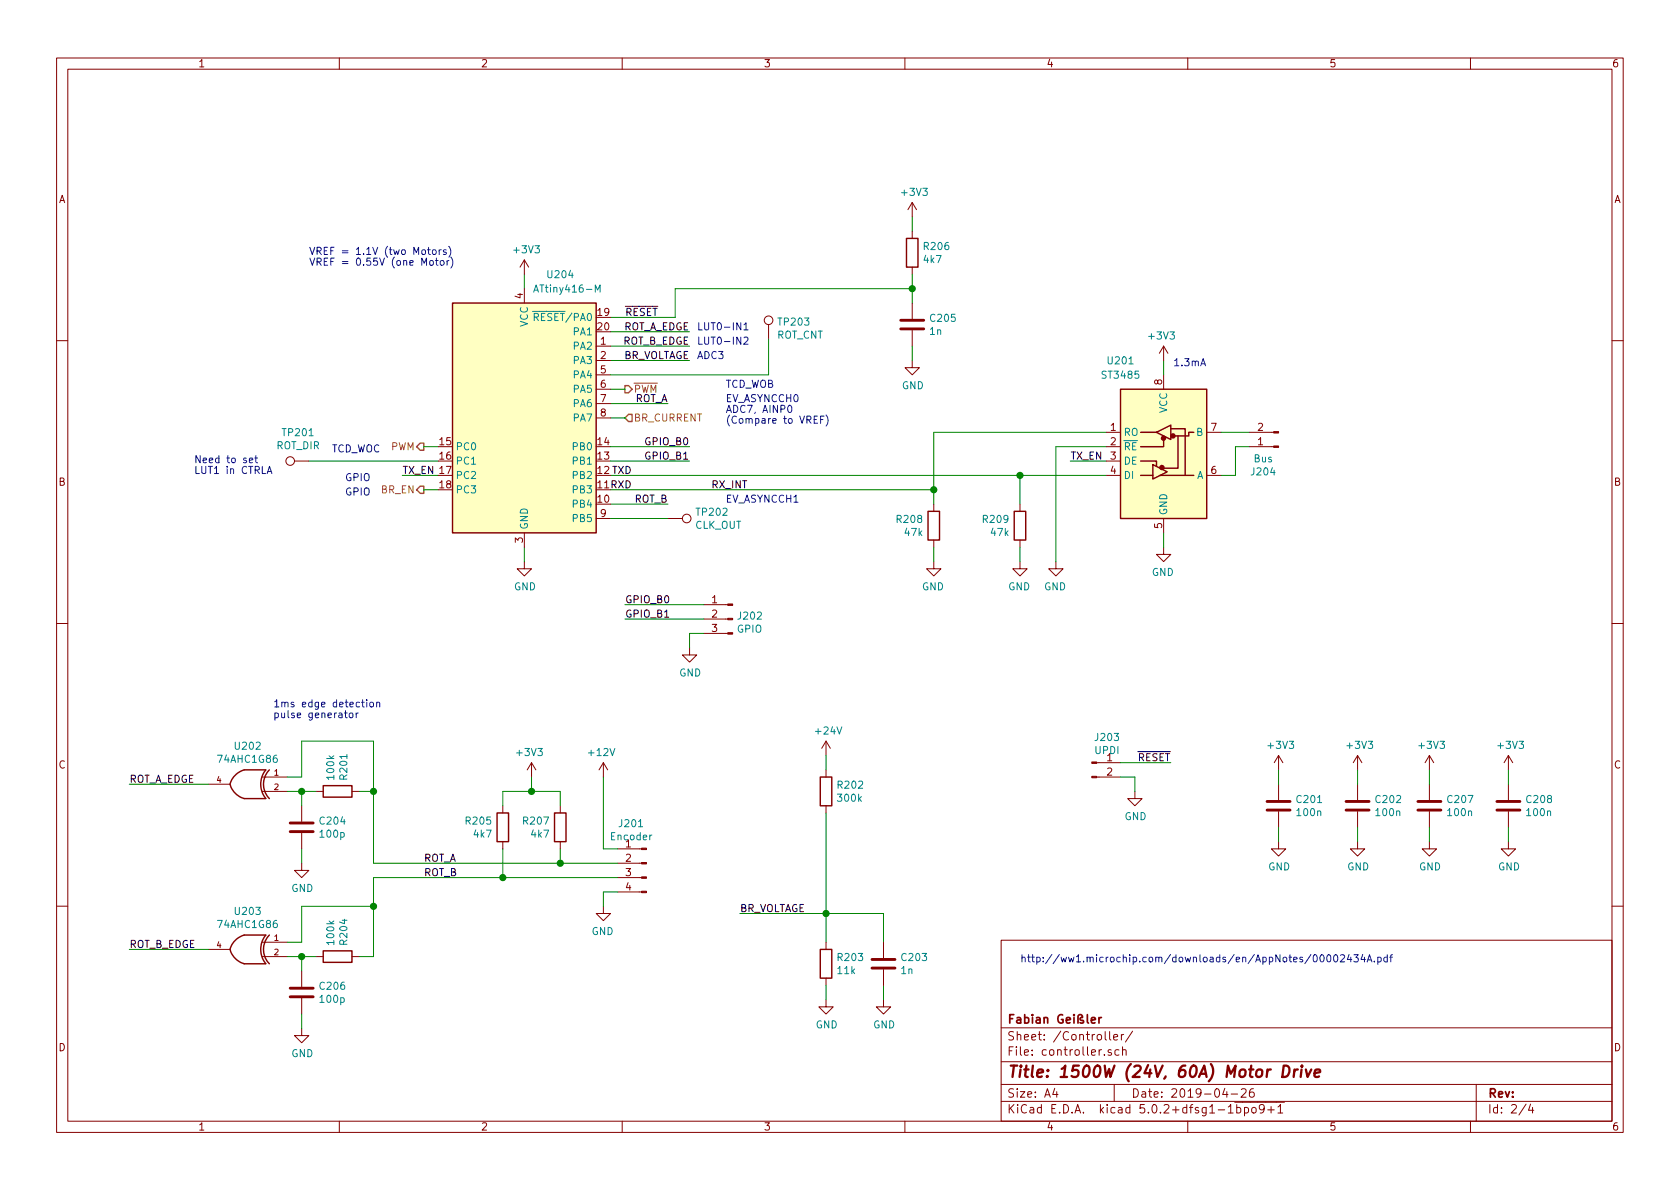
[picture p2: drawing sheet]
EESchema Schematic File Version 4
LIBS:motor-controller-cache
EELAYER 26 0
EELAYER END
$Descr A4 11693 8268
encoding utf-8
Sheet 2 4
Title "1500W (24V, 60A) Motor Drive"
Date "2019-04-26"
Rev ""
Comp "Fabian Geißler"
Comment1 ""
Comment2 ""
Comment3 ""
Comment4 ""
$EndDescr
$Comp
L Interface_UART:MAX485E U?
U 1 1
P 8100 3100
AR Path="/5CEE4F70" Ref="U?"  Part="1" 
AR Path="/5CEDC1EA/5CEE4F70" Ref="U201"  Part="1" 
F 0 "U201" H 7800 3700 50  0000 C CNN
F 1 "ST3485" H 7800 3600 50  0000 C CNN
F 2 "Package_SO:SOIC-8_3.9x4.9mm_P1.27mm" H 8100 2400 50  0001 C CNN
F 3 "https://www.st.com/content/ccc/resource/technical/document/datasheet/be/f4/e5/fd/b0/df/40/72/CD00003137.pdf/files/CD00003137.pdf/jcr:content/translations/en.CD00003137.pdf" H 8100 3150 50  0001 C CNN
	1    8100 3100
	1    0    0    -1  
$EndComp
Wire Wire Line
	7700 3000 6500 3000
Text Label 4400 3300 2    50   ~ 0
TXD
Text Label 4400 3400 2    50   ~ 0
RXD
Wire Wire Line
	7700 3100 7350 3100
Wire Wire Line
	2800 3300 3050 3300
Text Label 2800 3300 0    50   ~ 0
TX_EN
Wire Wire Line
	8700 3100 8600 3100
Wire Wire Line
	8600 3100 8600 3300
Wire Wire Line
	8600 3300 8500 3300
Wire Wire Line
	8700 3000 8500 3000
$Comp
L Device:R R?
U 1 1
P 6350 1750
AR Path="/5CEE4F8C" Ref="R?"  Part="1" 
AR Path="/5CEDC1EA/5CEE4F8C" Ref="R206"  Part="1" 
F 0 "R206" H 6420 1796 50  0000 L CNN
F 1 "4k7" H 6420 1705 50  0000 L CNN
F 2 "" V 6280 1750 50  0001 C CNN
F 3 "~" H 6350 1750 50  0001 C CNN
	1    6350 1750
	1    0    0    -1  
$EndComp
$Comp
L Device:C C?
U 1 1
P 6350 2250
AR Path="/5CEE4F94" Ref="C?"  Part="1" 
AR Path="/5CEDC1EA/5CEE4F94" Ref="C205"  Part="1" 
F 0 "C205" H 6465 2296 50  0000 L CNN
F 1 "1n" H 6465 2205 50  0000 L CNN
F 2 "" H 6388 2100 50  0001 C CNN
F 3 "~" H 6350 2250 50  0001 C CNN
	1    6350 2250
	1    0    0    -1  
$EndComp
Text Label 4350 2200 0    50   ~ 0
~RESET
Wire Wire Line
	8100 2500 8100 2600
Wire Wire Line
	3650 1900 3650 2000
Wire Wire Line
	6350 1500 6350 1600
$Comp
L power:GND #PWR?
U 1 1
P 7350 3900
AR Path="/5CEE4FA2" Ref="#PWR?"  Part="1" 
AR Path="/5CEDC1EA/5CEE4FA2" Ref="#PWR0205"  Part="1" 
F 0 "#PWR0205" H 7350 3650 50  0001 C CNN
F 1 "GND" H 7355 3727 50  0000 C CNN
F 2 "" H 7350 3900 50  0001 C CNN
F 3 "" H 7350 3900 50  0001 C CNN
	1    7350 3900
	-1   0    0    -1  
$EndComp
Wire Wire Line
	7350 3900 7350 3100
$Comp
L power:GND #PWR?
U 1 1
P 8100 3800
AR Path="/5CEE4FA9" Ref="#PWR?"  Part="1" 
AR Path="/5CEDC1EA/5CEE4FA9" Ref="#PWR0204"  Part="1" 
F 0 "#PWR0204" H 8100 3550 50  0001 C CNN
F 1 "GND" H 8105 3627 50  0000 C CNN
F 2 "" H 8100 3800 50  0001 C CNN
F 3 "" H 8100 3800 50  0001 C CNN
	1    8100 3800
	-1   0    0    -1  
$EndComp
Wire Wire Line
	8100 3800 8100 3700
$Comp
L power:GND #PWR?
U 1 1
P 3650 3900
AR Path="/5CEE4FB0" Ref="#PWR?"  Part="1" 
AR Path="/5CEDC1EA/5CEE4FB0" Ref="#PWR0211"  Part="1" 
F 0 "#PWR0211" H 3650 3650 50  0001 C CNN
F 1 "GND" H 3655 3727 50  0000 C CNN
F 2 "" H 3650 3900 50  0001 C CNN
F 3 "" H 3650 3900 50  0001 C CNN
	1    3650 3900
	1    0    0    -1  
$EndComp
Wire Wire Line
	3650 3900 3650 3800
$Comp
L power:GND #PWR?
U 1 1
P 6350 2500
AR Path="/5CEE4FB7" Ref="#PWR?"  Part="1" 
AR Path="/5CEDC1EA/5CEE4FB7" Ref="#PWR0219"  Part="1" 
F 0 "#PWR0219" H 6350 2250 50  0001 C CNN
F 1 "GND" H 6355 2327 50  0000 C CNN
F 2 "" H 6350 2500 50  0001 C CNN
F 3 "" H 6350 2500 50  0001 C CNN
	1    6350 2500
	1    0    0    -1  
$EndComp
Wire Wire Line
	6350 2500 6350 2400
Text Notes 8400 2550 2    50   ~ 0
1.3mA
$Comp
L power:+3V3 #PWR?
U 1 1
P 3650 1900
AR Path="/5CEE4FC8" Ref="#PWR?"  Part="1" 
AR Path="/5CEDC1EA/5CEE4FC8" Ref="#PWR0210"  Part="1" 
F 0 "#PWR0210" H 3650 1750 50  0001 C CNN
F 1 "+3V3" H 3665 2073 50  0000 C CNN
F 2 "" H 3650 1900 50  0001 C CNN
F 3 "" H 3650 1900 50  0001 C CNN
	1    3650 1900
	1    0    0    -1  
$EndComp
$Comp
L power:+3V3 #PWR?
U 1 1
P 8100 2500
AR Path="/5CEE4FCE" Ref="#PWR?"  Part="1" 
AR Path="/5CEDC1EA/5CEE4FCE" Ref="#PWR0203"  Part="1" 
F 0 "#PWR0203" H 8100 2350 50  0001 C CNN
F 1 "+3V3" H 8115 2673 50  0000 C CNN
F 2 "" H 8100 2500 50  0001 C CNN
F 3 "" H 8100 2500 50  0001 C CNN
	1    8100 2500
	-1   0    0    -1  
$EndComp
$Comp
L power:+3V3 #PWR?
U 1 1
P 6350 1500
AR Path="/5CEE4FD4" Ref="#PWR?"  Part="1" 
AR Path="/5CEDC1EA/5CEE4FD4" Ref="#PWR0218"  Part="1" 
F 0 "#PWR0218" H 6350 1350 50  0001 C CNN
F 1 "+3V3" H 6365 1673 50  0000 C CNN
F 2 "" H 6350 1500 50  0001 C CNN
F 3 "" H 6350 1500 50  0001 C CNN
	1    6350 1500
	1    0    0    -1  
$EndComp
$Comp
L power:+24V #PWR?
U 1 1
P 5750 5250
AR Path="/5CEE5011" Ref="#PWR?"  Part="1" 
AR Path="/5CEDC1EA/5CEE5011" Ref="#PWR0212"  Part="1" 
F 0 "#PWR0212" H 5750 5100 50  0001 C CNN
F 1 "+24V" H 5765 5423 50  0000 C CNN
F 2 "" H 5750 5250 50  0001 C CNN
F 3 "" H 5750 5250 50  0001 C CNN
	1    5750 5250
	1    0    0    -1  
$EndComp
$Comp
L Device:R R?
U 1 1
P 5750 5500
AR Path="/5CEE5017" Ref="R?"  Part="1" 
AR Path="/5CEDC1EA/5CEE5017" Ref="R202"  Part="1" 
F 0 "R202" H 5820 5546 50  0000 L CNN
F 1 "300k" H 5820 5455 50  0000 L CNN
F 2 "" V 5680 5500 50  0001 C CNN
F 3 "~" H 5750 5500 50  0001 C CNN
	1    5750 5500
	1    0    0    -1  
$EndComp
$Comp
L Device:R R?
U 1 1
P 5750 6700
AR Path="/5CEE501E" Ref="R?"  Part="1" 
AR Path="/5CEDC1EA/5CEE501E" Ref="R203"  Part="1" 
F 0 "R203" H 5820 6746 50  0000 L CNN
F 1 "11k" H 5820 6655 50  0000 L CNN
F 2 "" V 5680 6700 50  0001 C CNN
F 3 "~" H 5750 6700 50  0001 C CNN
	1    5750 6700
	1    0    0    -1  
$EndComp
$Comp
L power:GND #PWR?
U 1 1
P 5750 6950
AR Path="/5CEE5025" Ref="#PWR?"  Part="1" 
AR Path="/5CEDC1EA/5CEE5025" Ref="#PWR0213"  Part="1" 
F 0 "#PWR0213" H 5750 6700 50  0001 C CNN
F 1 "GND" H 5755 6777 50  0000 C CNN
F 2 "" H 5750 6950 50  0001 C CNN
F 3 "" H 5750 6950 50  0001 C CNN
	1    5750 6950
	1    0    0    -1  
$EndComp
Wire Wire Line
	5750 6950 5750 6850
Wire Wire Line
	5750 6550 5750 6350
Connection ~ 5750 6350
Wire Wire Line
	6150 6350 5750 6350
Wire Wire Line
	6150 6550 6150 6350
$Comp
L power:GND #PWR?
U 1 1
P 6150 6950
AR Path="/5CEE5030" Ref="#PWR?"  Part="1" 
AR Path="/5CEDC1EA/5CEE5030" Ref="#PWR0214"  Part="1" 
F 0 "#PWR0214" H 6150 6700 50  0001 C CNN
F 1 "GND" H 6155 6777 50  0000 C CNN
F 2 "" H 6150 6950 50  0001 C CNN
F 3 "" H 6150 6950 50  0001 C CNN
	1    6150 6950
	1    0    0    -1  
$EndComp
Wire Wire Line
	6150 6950 6150 6850
$Comp
L Device:C C?
U 1 1
P 6150 6700
AR Path="/5CEE5037" Ref="C?"  Part="1" 
AR Path="/5CEDC1EA/5CEE5037" Ref="C203"  Part="1" 
F 0 "C203" H 6265 6746 50  0000 L CNN
F 1 "1n" H 6265 6655 50  0000 L CNN
F 2 "" H 6188 6550 50  0001 C CNN
F 3 "~" H 6150 6700 50  0001 C CNN
	1    6150 6700
	1    0    0    -1  
$EndComp
Wire Wire Line
	5750 5650 5750 6350
Wire Wire Line
	5150 6350 5750 6350
Wire Wire Line
	7450 3200 7700 3200
Text Label 7450 3200 0    50   ~ 0
TX_EN
Wire Wire Line
	5750 5350 5750 5250
Text Label 5150 6350 0    50   ~ 0
BR_VOLTAGE
Wire Wire Line
	6500 3000 6500 3400
Text Label 4950 3400 0    50   ~ 0
RX_INT
Text Notes 5050 2700 0    50   ~ 0
TCD_WOB
Text Notes 2400 3350 0    50   ~ 0
GPIO
Text HLabel 2950 3100 0    50   Output ~ 0
PWM
Text HLabel 4350 2700 2    50   Output ~ 0
~PWM
Wire Wire Line
	4350 2700 4250 2700
Wire Wire Line
	2950 3100 3050 3100
Text HLabel 2950 3400 0    50   Output ~ 0
BR_EN
Wire Wire Line
	2950 3400 3050 3400
Text HLabel 4350 2900 2    50   Input ~ 0
BR_CURRENT
$Comp
L Device:C C?
U 1 1
P 8900 5600
AR Path="/5CEEA834" Ref="C?"  Part="1" 
AR Path="/5CEDC1EA/5CEEA834" Ref="C201"  Part="1" 
F 0 "C201" H 9015 5646 50  0000 L CNN
F 1 "100n" H 9015 5555 50  0000 L CNN
F 2 "" H 8938 5450 50  0001 C CNN
F 3 "~" H 8900 5600 50  0001 C CNN
	1    8900 5600
	1    0    0    -1  
$EndComp
$Comp
L power:+3V3 #PWR?
U 1 1
P 8900 5350
AR Path="/5CEEA9B6" Ref="#PWR?"  Part="1" 
AR Path="/5CEDC1EA/5CEEA9B6" Ref="#PWR0206"  Part="1" 
F 0 "#PWR0206" H 8900 5200 50  0001 C CNN
F 1 "+3V3" H 8915 5523 50  0000 C CNN
F 2 "" H 8900 5350 50  0001 C CNN
F 3 "" H 8900 5350 50  0001 C CNN
	1    8900 5350
	1    0    0    -1  
$EndComp
Wire Wire Line
	8900 5450 8900 5350
$Comp
L power:GND #PWR?
U 1 1
P 8900 5850
AR Path="/5CEEB4C2" Ref="#PWR?"  Part="1" 
AR Path="/5CEDC1EA/5CEEB4C2" Ref="#PWR0207"  Part="1" 
F 0 "#PWR0207" H 8900 5600 50  0001 C CNN
F 1 "GND" H 8905 5677 50  0000 C CNN
F 2 "" H 8900 5850 50  0001 C CNN
F 3 "" H 8900 5850 50  0001 C CNN
	1    8900 5850
	1    0    0    -1  
$EndComp
Wire Wire Line
	8900 5850 8900 5750
$Comp
L Device:C C?
U 1 1
P 9450 5600
AR Path="/5CEECC25" Ref="C?"  Part="1" 
AR Path="/5CEDC1EA/5CEECC25" Ref="C202"  Part="1" 
F 0 "C202" H 9565 5646 50  0000 L CNN
F 1 "100n" H 9565 5555 50  0000 L CNN
F 2 "" H 9488 5450 50  0001 C CNN
F 3 "~" H 9450 5600 50  0001 C CNN
	1    9450 5600
	1    0    0    -1  
$EndComp
$Comp
L power:+3V3 #PWR?
U 1 1
P 9450 5350
AR Path="/5CEECC2C" Ref="#PWR?"  Part="1" 
AR Path="/5CEDC1EA/5CEECC2C" Ref="#PWR0208"  Part="1" 
F 0 "#PWR0208" H 9450 5200 50  0001 C CNN
F 1 "+3V3" H 9465 5523 50  0000 C CNN
F 2 "" H 9450 5350 50  0001 C CNN
F 3 "" H 9450 5350 50  0001 C CNN
	1    9450 5350
	1    0    0    -1  
$EndComp
Wire Wire Line
	9450 5450 9450 5350
$Comp
L power:GND #PWR?
U 1 1
P 9450 5850
AR Path="/5CEECC33" Ref="#PWR?"  Part="1" 
AR Path="/5CEDC1EA/5CEECC33" Ref="#PWR0209"  Part="1" 
F 0 "#PWR0209" H 9450 5600 50  0001 C CNN
F 1 "GND" H 9455 5677 50  0000 C CNN
F 2 "" H 9450 5850 50  0001 C CNN
F 3 "" H 9450 5850 50  0001 C CNN
	1    9450 5850
	1    0    0    -1  
$EndComp
Wire Wire Line
	9450 5850 9450 5750
$Comp
L Device:R R?
U 1 1
P 6500 3650
AR Path="/5CC63A99" Ref="R?"  Part="1" 
AR Path="/5CEDC1EA/5CC63A99" Ref="R208"  Part="1" 
F 0 "R208" H 6570 3696 50  0000 L CNN
F 1 "47k" H 6570 3605 50  0000 L CNN
F 2 "" V 6430 3650 50  0001 C CNN
F 3 "~" H 6500 3650 50  0001 C CNN
	1    6500 3650
	-1   0    0    -1  
$EndComp
$Comp
L Device:R R?
U 1 1
P 7100 3650
AR Path="/5CC63B41" Ref="R?"  Part="1" 
AR Path="/5CEDC1EA/5CC63B41" Ref="R209"  Part="1" 
F 0 "R209" H 7170 3696 50  0000 L CNN
F 1 "47k" H 7170 3605 50  0000 L CNN
F 2 "" V 7030 3650 50  0001 C CNN
F 3 "~" H 7100 3650 50  0001 C CNN
	1    7100 3650
	-1   0    0    -1  
$EndComp
Wire Wire Line
	7100 3500 7100 3300
$Comp
L power:GND #PWR?
U 1 1
P 7100 3900
AR Path="/5CC67063" Ref="#PWR?"  Part="1" 
AR Path="/5CEDC1EA/5CC67063" Ref="#PWR0222"  Part="1" 
F 0 "#PWR0222" H 7100 3650 50  0001 C CNN
F 1 "GND" H 7105 3727 50  0000 C CNN
F 2 "" H 7100 3900 50  0001 C CNN
F 3 "" H 7100 3900 50  0001 C CNN
	1    7100 3900
	-1   0    0    -1  
$EndComp
$Comp
L power:GND #PWR?
U 1 1
P 6500 3900
AR Path="/5CC6708E" Ref="#PWR?"  Part="1" 
AR Path="/5CEDC1EA/5CC6708E" Ref="#PWR0221"  Part="1" 
F 0 "#PWR0221" H 6500 3650 50  0001 C CNN
F 1 "GND" H 6505 3727 50  0000 C CNN
F 2 "" H 6500 3900 50  0001 C CNN
F 3 "" H 6500 3900 50  0001 C CNN
	1    6500 3900
	-1   0    0    -1  
$EndComp
Wire Wire Line
	6500 3800 6500 3900
Wire Wire Line
	7100 3900 7100 3800
Connection ~ 6500 3400
Wire Wire Line
	6500 3400 4250 3400
Connection ~ 7100 3300
Wire Wire Line
	7100 3300 4250 3300
Wire Wire Line
	7700 3300 7100 3300
Text Label 4800 2500 2    50   ~ 0
BR_VOLTAGE
Wire Wire Line
	4800 2500 4250 2500
Wire Wire Line
	4350 2900 4250 2900
Text Notes 4850 2500 0    50   ~ 0
ADC3
Text Notes 5050 2950 0    50   ~ 0
ADC7, AINP0 \n(Compare to VREF)
Text Notes 2150 1850 0    50   ~ 0
VREF = 1.1V (two Motors)\nVREF = 0.55V (one Motor)
Text Notes 2650 3150 2    50   ~ 0
TCD_WOC
$Comp
L Connector:Conn_01x02_Male J203
U 1 1
P 7600 5300
F 0 "J203" H 7706 5478 50  0000 C CNN
F 1 "UPDI" H 7706 5387 50  0000 C CNN
F 2 "" H 7600 5300 50  0001 C CNN
F 3 "~" H 7600 5300 50  0001 C CNN
	1    7600 5300
	1    0    0    -1  
$EndComp
$Comp
L power:GND #PWR?
U 1 1
P 7900 5500
AR Path="/5CD52626" Ref="#PWR?"  Part="1" 
AR Path="/5CEDC1EA/5CD52626" Ref="#PWR0223"  Part="1" 
F 0 "#PWR0223" H 7900 5250 50  0001 C CNN
F 1 "GND" H 7905 5327 50  0000 C CNN
F 2 "" H 7900 5500 50  0001 C CNN
F 3 "" H 7900 5500 50  0001 C CNN
	1    7900 5500
	1    0    0    -1  
$EndComp
Wire Wire Line
	7900 5500 7900 5400
Wire Wire Line
	7900 5400 7800 5400
Text Label 8150 5300 2    50   ~ 0
~RESET
Wire Wire Line
	8150 5300 7800 5300
Text Notes 2400 3450 0    50   ~ 0
GPIO
$Comp
L Connector:Conn_01x02_Male J?
U 1 1
P 8900 3100
AR Path="/5CD76604" Ref="J?"  Part="1" 
AR Path="/5CEDC1EA/5CD76604" Ref="J204"  Part="1" 
F 0 "J204" H 9006 3278 50  0000 C CNN
F 1 "Bus" H 9006 3187 50  0000 C CNN
F 2 "" H 8900 3100 50  0001 C CNN
F 3 "~" H 8900 3100 50  0001 C CNN
	1    8900 3100
	-1   0    0    1   
$EndComp
Wire Wire Line
	4700 2200 4700 2000
Wire Wire Line
	4700 2200 4250 2200
Wire Wire Line
	6350 1900 6350 2000
Wire Wire Line
	4700 2000 6350 2000
Connection ~ 6350 2000
Wire Wire Line
	6350 2000 6350 2100
$Comp
L Connector:Conn_01x04_Male J201
U 1 1
P 4500 6000
F 0 "J201" H 4606 6278 50  0000 C CNN
F 1 "Encoder" H 4606 6187 50  0000 C CNN
F 2 "" H 4500 6000 50  0001 C CNN
F 3 "~" H 4500 6000 50  0001 C CNN
	1    4500 6000
	-1   0    0    -1  
$EndComp
Wire Wire Line
	4300 5900 4200 5900
Wire Wire Line
	4200 5900 4200 5400
Wire Wire Line
	4300 6000 3900 6000
Wire Wire Line
	3900 6000 3900 5900
$Comp
L power:GND #PWR?
U 1 1
P 4200 6300
AR Path="/5CDB69FA" Ref="#PWR?"  Part="1" 
AR Path="/5CEDC1EA/5CDB69FA" Ref="#PWR0217"  Part="1" 
F 0 "#PWR0217" H 4200 6050 50  0001 C CNN
F 1 "GND" H 4205 6127 50  0000 C CNN
F 2 "" H 4200 6300 50  0001 C CNN
F 3 "" H 4200 6300 50  0001 C CNN
	1    4200 6300
	-1   0    0    -1  
$EndComp
Wire Wire Line
	4200 6300 4200 6200
Wire Wire Line
	4200 6200 4300 6200
Connection ~ 3900 6000
Wire Wire Line
	3500 6100 4300 6100
$Comp
L power:+12V #PWR0216
U 1 1
P 4200 5400
F 0 "#PWR0216" H 4200 5250 50  0001 C CNN
F 1 "+12V" H 4215 5573 50  0000 C CNN
F 2 "" H 4200 5400 50  0001 C CNN
F 3 "" H 4200 5400 50  0001 C CNN
	1    4200 5400
	-1   0    0    -1  
$EndComp
$Comp
L Device:R R?
U 1 1
P 3900 5750
AR Path="/5CDBB9DB" Ref="R?"  Part="1" 
AR Path="/5CEDC1EA/5CDBB9DB" Ref="R207"  Part="1" 
F 0 "R207" H 3970 5796 50  0000 L CNN
F 1 "4k7" H 3970 5705 50  0000 L CNN
F 2 "" V 3830 5750 50  0001 C CNN
F 3 "~" H 3900 5750 50  0001 C CNN
	1    3900 5750
	-1   0    0    -1  
$EndComp
$Comp
L Device:R R?
U 1 1
P 3500 5750
AR Path="/5CDBB9E2" Ref="R?"  Part="1" 
AR Path="/5CEDC1EA/5CDBB9E2" Ref="R205"  Part="1" 
F 0 "R205" H 3570 5796 50  0000 L CNN
F 1 "4k7" H 3570 5705 50  0000 L CNN
F 2 "" V 3430 5750 50  0001 C CNN
F 3 "~" H 3500 5750 50  0001 C CNN
	1    3500 5750
	-1   0    0    -1  
$EndComp
$Comp
L power:+3V3 #PWR?
U 1 1
P 3700 5400
AR Path="/5CDBB9E9" Ref="#PWR?"  Part="1" 
AR Path="/5CEDC1EA/5CDBB9E9" Ref="#PWR0215"  Part="1" 
F 0 "#PWR0215" H 3700 5250 50  0001 C CNN
F 1 "+3V3" H 3715 5573 50  0000 C CNN
F 2 "" H 3700 5400 50  0001 C CNN
F 3 "" H 3700 5400 50  0001 C CNN
	1    3700 5400
	-1   0    0    -1  
$EndComp
Wire Wire Line
	3700 5500 3900 5500
Wire Wire Line
	3900 5500 3900 5600
Wire Wire Line
	3700 5400 3700 5500
Wire Wire Line
	3700 5500 3500 5500
Wire Wire Line
	3500 5500 3500 5600
Connection ~ 3700 5500
Wire Wire Line
	3500 5900 3500 6100
Connection ~ 3500 6100
Wire Wire Line
	4250 2300 4800 2300
Text Label 4650 3500 2    50   ~ 0
ROT_B
Wire Wire Line
	4250 3500 4650 3500
Text Label 900  5450 0    50   ~ 0
ROT_A_EDGE
Text Label 2950 6100 0    50   ~ 0
ROT_B
Text Notes 5050 3500 0    50   ~ 0
EV_ASYNCCH1
$Comp
L 74xGxx:74AHC1G86 U202
U 1 1
P 1700 5450
F 0 "U202" H 1675 5717 50  0000 C CNN
F 1 "74AHC1G86" H 1675 5626 50  0000 C CNN
F 2 "" H 1700 5450 50  0001 C CNN
F 3 "http://www.ti.com/lit/sg/scyt129e/scyt129e.pdf" H 1700 5450 50  0001 C CNN
	1    1700 5450
	-1   0    0    -1  
$EndComp
$Comp
L Device:R R?
U 1 1
P 2350 5500
AR Path="/5CDC9CCA" Ref="R?"  Part="1" 
AR Path="/5CEDC1EA/5CDC9CCA" Ref="R201"  Part="1" 
F 0 "R201" H 2420 5546 50  0000 L CNN
F 1 "100k" H 2420 5455 50  0000 L CNN
F 2 "" V 2280 5500 50  0001 C CNN
F 3 "~" H 2350 5500 50  0001 C CNN
	1    2350 5500
	0    1    -1   0   
$EndComp
$Comp
L Device:C C?
U 1 1
P 2100 5750
AR Path="/5CDC9DBE" Ref="C?"  Part="1" 
AR Path="/5CEDC1EA/5CDC9DBE" Ref="C204"  Part="1" 
F 0 "C204" H 2215 5796 50  0000 L CNN
F 1 "100p" H 2215 5705 50  0000 L CNN
F 2 "" H 2138 5600 50  0001 C CNN
F 3 "~" H 2100 5750 50  0001 C CNN
	1    2100 5750
	1    0    0    -1  
$EndComp
Wire Wire Line
	2500 5500 2600 5500
Wire Wire Line
	2100 5600 2100 5500
Wire Wire Line
	2100 5500 2200 5500
$Comp
L power:GND #PWR?
U 1 1
P 2100 6000
AR Path="/5CDCCD41" Ref="#PWR?"  Part="1" 
AR Path="/5CEDC1EA/5CDCCD41" Ref="#PWR0201"  Part="1" 
F 0 "#PWR0201" H 2100 5750 50  0001 C CNN
F 1 "GND" H 2105 5827 50  0000 C CNN
F 2 "" H 2100 6000 50  0001 C CNN
F 3 "" H 2100 6000 50  0001 C CNN
	1    2100 6000
	1    0    0    -1  
$EndComp
Wire Wire Line
	2100 6000 2100 5900
Wire Wire Line
	2000 5500 2100 5500
Connection ~ 2100 5500
Wire Wire Line
	2000 5400 2100 5400
Wire Wire Line
	2100 5400 2100 5150
Wire Wire Line
	2100 5150 2600 5150
Wire Wire Line
	2600 5150 2600 5500
Connection ~ 2600 5500
Wire Wire Line
	900  5450 1450 5450
Text Label 2950 6000 0    50   ~ 0
ROT_A
Text Label 900  6600 0    50   ~ 0
ROT_B_EDGE
$Comp
L 74xGxx:74AHC1G86 U203
U 1 1
P 1700 6600
F 0 "U203" H 1675 6867 50  0000 C CNN
F 1 "74AHC1G86" H 1675 6776 50  0000 C CNN
F 2 "" H 1700 6600 50  0001 C CNN
F 3 "http://www.ti.com/lit/sg/scyt129e/scyt129e.pdf" H 1700 6600 50  0001 C CNN
	1    1700 6600
	-1   0    0    -1  
$EndComp
$Comp
L Device:R R?
U 1 1
P 2350 6650
AR Path="/5CDD3B70" Ref="R?"  Part="1" 
AR Path="/5CEDC1EA/5CDD3B70" Ref="R204"  Part="1" 
F 0 "R204" H 2420 6696 50  0000 L CNN
F 1 "100k" H 2420 6605 50  0000 L CNN
F 2 "" V 2280 6650 50  0001 C CNN
F 3 "~" H 2350 6650 50  0001 C CNN
	1    2350 6650
	0    1    -1   0   
$EndComp
$Comp
L Device:C C?
U 1 1
P 2100 6900
AR Path="/5CDD3B77" Ref="C?"  Part="1" 
AR Path="/5CEDC1EA/5CDD3B77" Ref="C206"  Part="1" 
F 0 "C206" H 2215 6946 50  0000 L CNN
F 1 "100p" H 2215 6855 50  0000 L CNN
F 2 "" H 2138 6750 50  0001 C CNN
F 3 "~" H 2100 6900 50  0001 C CNN
	1    2100 6900
	1    0    0    -1  
$EndComp
Wire Wire Line
	2500 6650 2600 6650
Wire Wire Line
	2100 6750 2100 6650
Wire Wire Line
	2100 6650 2200 6650
$Comp
L power:GND #PWR?
U 1 1
P 2100 7150
AR Path="/5CDD3B81" Ref="#PWR?"  Part="1" 
AR Path="/5CEDC1EA/5CDD3B81" Ref="#PWR0202"  Part="1" 
F 0 "#PWR0202" H 2100 6900 50  0001 C CNN
F 1 "GND" H 2105 6977 50  0000 C CNN
F 2 "" H 2100 7150 50  0001 C CNN
F 3 "" H 2100 7150 50  0001 C CNN
	1    2100 7150
	1    0    0    -1  
$EndComp
Wire Wire Line
	2100 7150 2100 7050
Wire Wire Line
	2000 6650 2100 6650
Connection ~ 2100 6650
Wire Wire Line
	2000 6550 2100 6550
Wire Wire Line
	2100 6550 2100 6300
Wire Wire Line
	2100 6300 2600 6300
Wire Wire Line
	2600 6300 2600 6650
Wire Wire Line
	900  6600 1450 6600
Wire Wire Line
	2600 6300 2600 6100
Wire Wire Line
	2600 6100 3500 6100
Connection ~ 2600 6300
Wire Wire Line
	2600 5500 2600 6000
Wire Wire Line
	2600 6000 3900 6000
Text Label 4800 2300 2    50   ~ 0
ROT_A_EDGE
Text Label 4800 2400 2    50   ~ 0
ROT_B_EDGE
Wire Wire Line
	4800 2400 4250 2400
Text Label 4650 2800 2    50   ~ 0
ROT_A
Wire Wire Line
	4250 2800 4650 2800
Text Notes 5050 2800 0    50   ~ 0
EV_ASYNCCH0
$Comp
L MCU_Microchip_ATtiny:ATtiny416-M U204
U 1 1
P 3650 2900
F 0 "U204" H 3900 3900 50  0000 C CNN
F 1 "ATtiny416-M" H 3950 3800 50  0000 C CNN
F 2 "Package_DFN_QFN:VQFN-20-1EP_3x3mm_P0.4mm_EP1.7x1.7mm" H 3650 2900 50  0001 C CIN
F 3 "http://ww1.microchip.com/downloads/en/DeviceDoc/40001913A.pdf" H 3650 2900 50  0001 C CNN
	1    3650 2900
	1    0    0    -1  
$EndComp
$Comp
L Connector:TestPoint TP203
U 1 1
P 5350 2350
F 0 "TP203" H 5408 2470 50  0000 L CNN
F 1 "ROT_CNT" H 5408 2379 50  0000 L CNN
F 2 "" H 5550 2350 50  0001 C CNN
F 3 "~" H 5550 2350 50  0001 C CNN
	1    5350 2350
	1    0    0    -1  
$EndComp
Wire Wire Line
	4250 2600 5350 2600
Wire Wire Line
	5350 2600 5350 2350
$Comp
L Connector:TestPoint TP201
U 1 1
P 2150 3200
F 0 "TP201" V 2345 3274 50  0000 C CNN
F 1 "ROT_DIR" V 2254 3274 50  0000 C CNN
F 2 "" H 2350 3200 50  0001 C CNN
F 3 "~" H 2350 3200 50  0001 C CNN
	1    2150 3200
	0    -1   -1   0   
$EndComp
Wire Wire Line
	6500 3400 6500 3500
Text Notes 4850 2300 0    50   ~ 0
LUT0-IN1
Text Notes 4850 2400 0    50   ~ 0
LUT0-IN2
$Comp
L Connector:TestPoint TP202
U 1 1
P 4650 3600
F 0 "TP202" V 4604 3788 50  0000 L CNN
F 1 "CLK_OUT" V 4695 3788 50  0000 L CNN
F 2 "" H 4850 3600 50  0001 C CNN
F 3 "~" H 4850 3600 50  0001 C CNN
	1    4650 3600
	0    1    1    0   
$EndComp
Wire Wire Line
	4250 3600 4650 3600
Wire Wire Line
	2150 3200 3050 3200
Text Notes 1350 3300 0    50   ~ 0
Need to set \nLUT1 in CTRLA
$Comp
L Connector:Conn_01x03_Male J202
U 1 1
P 5100 4300
F 0 "J202" H 5073 4323 50  0000 R CNN
F 1 "GPIO" H 5073 4232 50  0000 R CNN
F 2 "" H 5100 4300 50  0001 C CNN
F 3 "~" H 5100 4300 50  0001 C CNN
	1    5100 4300
	-1   0    0    -1  
$EndComp
Text Label 4800 3100 2    50   ~ 0
GPIO_B0
Wire Wire Line
	4800 3100 4250 3100
Text Label 4800 3200 2    50   ~ 0
GPIO_B1
Wire Wire Line
	4800 3200 4250 3200
Text Label 4350 4200 0    50   ~ 0
GPIO_B0
Wire Wire Line
	4350 4200 4900 4200
Text Label 4350 4300 0    50   ~ 0
GPIO_B1
Wire Wire Line
	4350 4300 4900 4300
$Comp
L power:GND #PWR?
U 1 1
P 4800 4500
AR Path="/5CE51214" Ref="#PWR?"  Part="1" 
AR Path="/5CEDC1EA/5CE51214" Ref="#PWR0220"  Part="1" 
F 0 "#PWR0220" H 4800 4250 50  0001 C CNN
F 1 "GND" H 4805 4327 50  0000 C CNN
F 2 "" H 4800 4500 50  0001 C CNN
F 3 "" H 4800 4500 50  0001 C CNN
	1    4800 4500
	1    0    0    -1  
$EndComp
Wire Wire Line
	4800 4500 4800 4400
Wire Wire Line
	4800 4400 4900 4400
Text Notes 1900 5000 0    50   ~ 0
1ms edge detection \npulse generator
$Comp
L Device:C C?
U 1 1
P 9950 5600
AR Path="/5CE58B5C" Ref="C?"  Part="1" 
AR Path="/5CEDC1EA/5CE58B5C" Ref="C207"  Part="1" 
F 0 "C207" H 10065 5646 50  0000 L CNN
F 1 "100n" H 10065 5555 50  0000 L CNN
F 2 "" H 9988 5450 50  0001 C CNN
F 3 "~" H 9950 5600 50  0001 C CNN
	1    9950 5600
	1    0    0    -1  
$EndComp
$Comp
L power:+3V3 #PWR?
U 1 1
P 9950 5350
AR Path="/5CE58B63" Ref="#PWR?"  Part="1" 
AR Path="/5CEDC1EA/5CE58B63" Ref="#PWR0224"  Part="1" 
F 0 "#PWR0224" H 9950 5200 50  0001 C CNN
F 1 "+3V3" H 9965 5523 50  0000 C CNN
F 2 "" H 9950 5350 50  0001 C CNN
F 3 "" H 9950 5350 50  0001 C CNN
	1    9950 5350
	1    0    0    -1  
$EndComp
Wire Wire Line
	9950 5450 9950 5350
$Comp
L power:GND #PWR?
U 1 1
P 9950 5850
AR Path="/5CE58B6A" Ref="#PWR?"  Part="1" 
AR Path="/5CEDC1EA/5CE58B6A" Ref="#PWR0225"  Part="1" 
F 0 "#PWR0225" H 9950 5600 50  0001 C CNN
F 1 "GND" H 9955 5677 50  0000 C CNN
F 2 "" H 9950 5850 50  0001 C CNN
F 3 "" H 9950 5850 50  0001 C CNN
	1    9950 5850
	1    0    0    -1  
$EndComp
Wire Wire Line
	9950 5850 9950 5750
$Comp
L Device:C C?
U 1 1
P 10500 5600
AR Path="/5CE58B71" Ref="C?"  Part="1" 
AR Path="/5CEDC1EA/5CE58B71" Ref="C208"  Part="1" 
F 0 "C208" H 10615 5646 50  0000 L CNN
F 1 "100n" H 10615 5555 50  0000 L CNN
F 2 "" H 10538 5450 50  0001 C CNN
F 3 "~" H 10500 5600 50  0001 C CNN
	1    10500 5600
	1    0    0    -1  
$EndComp
$Comp
L power:+3V3 #PWR?
U 1 1
P 10500 5350
AR Path="/5CE58B78" Ref="#PWR?"  Part="1" 
AR Path="/5CEDC1EA/5CE58B78" Ref="#PWR0226"  Part="1" 
F 0 "#PWR0226" H 10500 5200 50  0001 C CNN
F 1 "+3V3" H 10515 5523 50  0000 C CNN
F 2 "" H 10500 5350 50  0001 C CNN
F 3 "" H 10500 5350 50  0001 C CNN
	1    10500 5350
	1    0    0    -1  
$EndComp
Wire Wire Line
	10500 5450 10500 5350
$Comp
L power:GND #PWR?
U 1 1
P 10500 5850
AR Path="/5CE58B7F" Ref="#PWR?"  Part="1" 
AR Path="/5CEDC1EA/5CE58B7F" Ref="#PWR0227"  Part="1" 
F 0 "#PWR0227" H 10500 5600 50  0001 C CNN
F 1 "GND" H 10505 5677 50  0000 C CNN
F 2 "" H 10500 5850 50  0001 C CNN
F 3 "" H 10500 5850 50  0001 C CNN
	1    10500 5850
	1    0    0    -1  
$EndComp
Wire Wire Line
	10500 5850 10500 5750
Text Notes 7100 6700 0    50   ~ 0
http://ww1.microchip.com/downloads/en/AppNotes/00002434A.pdf
$EndSCHEMATC
